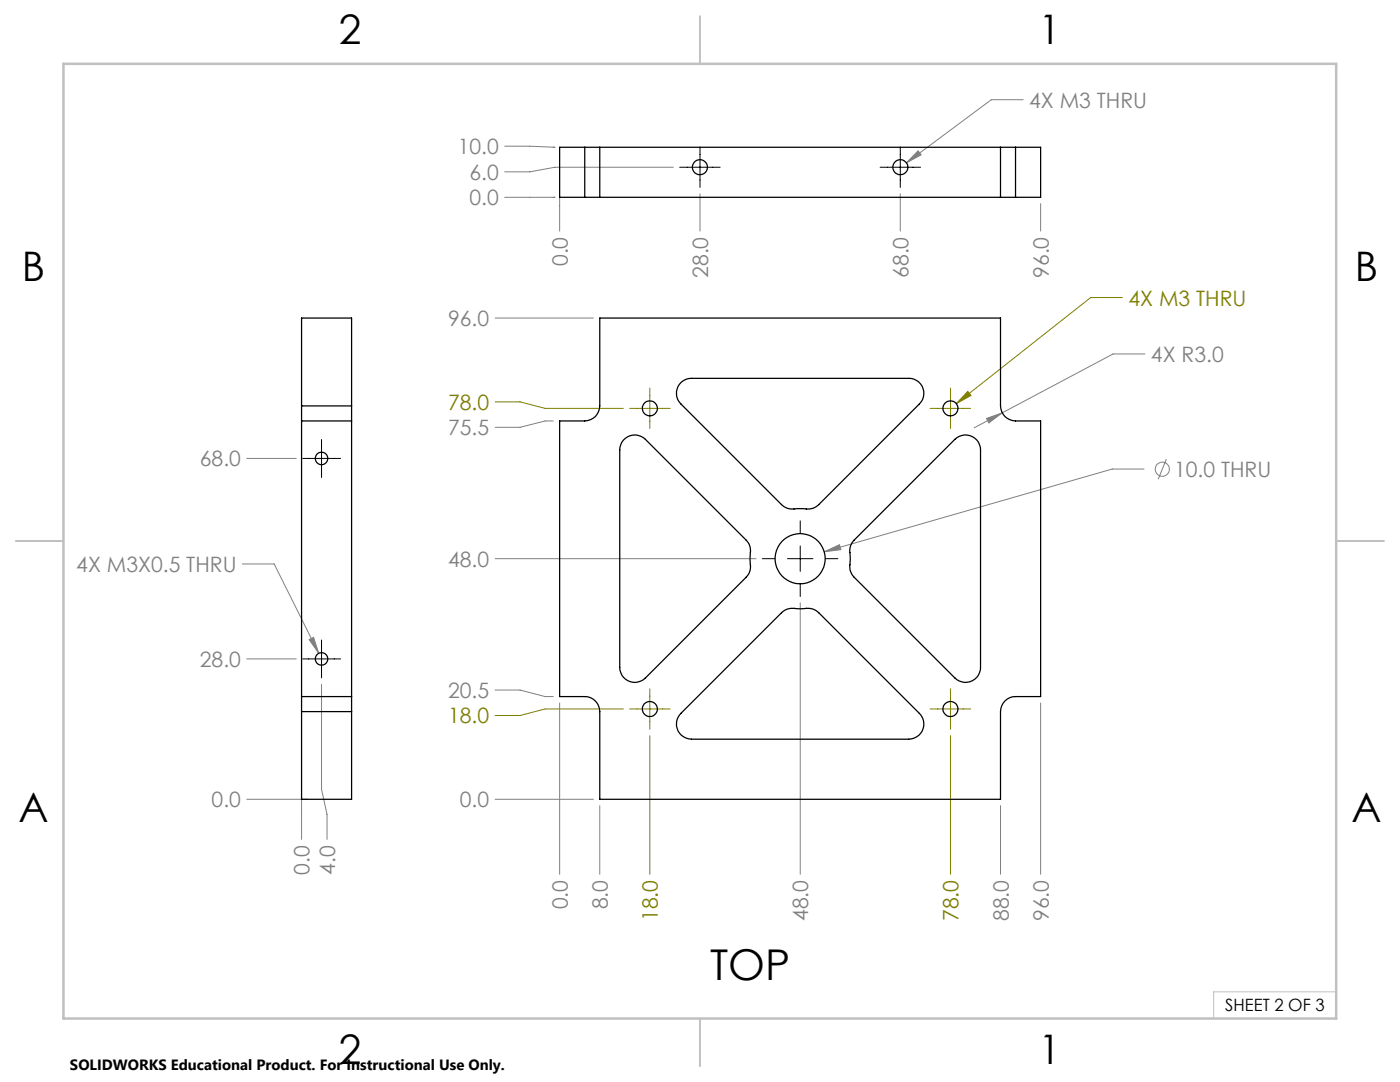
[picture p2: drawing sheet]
<svg xmlns="http://www.w3.org/2000/svg" width="279mm" height="216mm" viewBox="0 0 279 216" stroke-linecap="round" stroke-linejoin="round" font-family="sans-serif">
<g fill="none" stroke="#808080" stroke-width=".2">
<path d="M204.2 19.9h-6.4l-16.9 12.6M100.7 39.4h10M100.7 29.2h5l5 .2h-.3M111.7 39.4v6.7M134.4 33.4h-23.7l-5 .9h-5M139.7 38.7v7.4M179.7 38.7v7.4M183.2 30.1l.6 .8-2.9 1.6zM207.7 40.6v5.5M98.8 63.5h19.6M228.5 70.6h-6.4l-22.1 11.8M49.2 91.5h9.9"/>
<path d="M110.4 84h-1.6l-5 1.3h-5M196.9 83.5l3.1-1.1-2.7 2zM200 82.4l-5.6 3M228.3 93.6h-6.3l-57.5 16.5M232.8 91.6l-1.7 4M48.4 112.5h6.3l8.9 17.9M98.8 111.5h52.1M164.5 110.1l3-1.4 .3 1zM49.2 131.5h9.9M61.7 127.6l.9-.4 1 3.2zM64.2 136.5v21l1.1 5v5M98.8 137.7h5l5 1.3h1.6"/>
<path d="M159.7 120.3v54.1M49.2 159.5h12.2M60.2 159.5v8M98.8 159.5h19.6M111.7 140.3v34.1M207.7 140.3v34.1M119.7 160.8v13.6M199.7 160.8v13.6"/>
<circle cx="232" cy="93.6" r="1.4"/>
</g>
<g fill="none" stroke="#808000" stroke-width=".2">
<path d="M224 59.4h-6.3l-26.8 21.1M129.7 77.4v8.1M189.7 77.4v8.1M193.1 78.1l.7 .8-2.9 1.6zM98.8 80.2h5l5 1.3h15.6M125.7 81.5h8M185.6 81.5h8.1M129.7 137.4v8.1M189.7 137.4v8.1M124.4 141.5h-15.6l-5 1.3h-5M125.7 141.5h8M129.7 146.8v27.6"/>
<path d="M185.6 141.5h8.1M189.7 146.8v27.6"/>
</g>
<g fill="none" stroke="#000" stroke-width=".2">
<path d="M135.6 33.4h8.1M139.7 29.3v8.1M175.6 33.4h8.1M179.7 29.3v8.1M60.4 91.5h7.6M64.2 87.7v7.6M152.2 111.5h2.4M157.2 111.5h5M159.7 103.9v2.5M159.7 108.9v5.1M159.7 116.6v2.4M164.8 111.5h2.4"/>
<path d="M60.4 131.5h7.6M64.2 127.7v7.6"/>
</g>
<path d="M266.7 197.9h-24.5v5.3" fill="none" stroke="#c0c0c0" stroke-width=".2"/>
<path d="M139.7 3.2v9.5M3.1 107.9h9.6M266.7 107.9h9.5M139.7 203.2v9.6" fill="none" stroke="#c0c0c0" stroke-width=".25"/>
<path d="M12.7 12.7h254v190.5h-254z" fill="none" stroke="#c0c0c0" stroke-width=".5"/>
<path d="M193.1 78.1l.7 .8-2.9 1.6z" fill="#808000"/>
<path d="M164.5 110.1l3.3-.4-.3-1zM196.9 83.5l.4 .9 2.7-2zM183.2 30.1l-2.3 2.4 2.9-1.6zM61.7 127.6l1.9 2.8-1-3.2z" fill="#808080"/>
<g fill="none" stroke="#000" stroke-width=".25">
<path d="M116.7 39.4h3M116.7 29.4h3M116.7 29.4h-5v10h5M116.7 29.4v10M119.7 29.4v10M119.7 39.4h80M119.7 29.4h80M199.7 39.4h3M199.7 29.4h3M199.7 29.4v10M202.7 29.4h5v10h-5M202.7 29.4v10"/>
<path d="M119.7 63.5h80v17.5a3 3 0 0 0 3 3h5v55h-5a3 3 0 0 0-3 3v17.5h-80v-17.5a3 3 0 0 0-3-3h-5v-55h5a3 3 0 0 0 3-3zM136 76.2a2.96 2.96 0 0 1 2-.7h43.4a2.98 2.98 0 0 1 2.8 1.8 2.98 2.98 0 0 1-.7 3.3l-20.1 20.1a3.7 3.7 0 0 1-3.4 .8h-.6a3.7 3.7 0 0 1-3.4-.8l-20.1-20.1a3 3 0 0 1 .1-4.4zM60.2 81v3M60.2 84h10M60.2 81v-17.5h10v17.5M60.2 84v55M60.2 81h10M70.2 81v3M70.2 84v55M124.4 87.8a3 3 0 0 1 4.4-.1l20.1 20.1a3.5 3.5 0 0 1 .8 3.4v.6a3.7 3.7 0 0 1-.8 3.4l-20.1 20.1a3 3 0 0 1-3.3 .6 3 3 0 0 1-1.8-2.7v-43.4a3.3 3.3 0 0 1 .7-2zM170.5 107.8l20.1-20.1a3 3 0 0 1 3.2-.7 3 3 0 0 1 1.9 2.8v43.4a3 3 0 0 1-1.9 2.7 3 3 0 0 1-3.2-.6l-20.1-20.1a3.4 3.4 0 0 1-.8-3.4v-.6a3.7 3.7 0 0 1 .8-3.4zM60.2 139v3"/>
<path d="M60.2 139h10M70.2 139v3M60.2 142v17.5h10v-17.5M60.2 142h10M135.9 142.3l20.1-20a3.7 3.7 0 0 1 3.4-.8h.6a3.7 3.7 0 0 1 3.4 .8l20.1 20a3 3 0 0 1 .6 3.3 3 3 0 0 1-2.7 1.9h-43.4a3 3 0 0 1-2.8-1.9 3 3 0 0 1 .7-3.3z"/>
<circle cx="139.7" cy="33.4" r="1.51"/>
<circle cx="179.7" cy="33.4" r="1.51"/>
<circle cx="64.2" cy="91.5" r="1.24"/>
<circle cx="129.7" cy="81.5" r="1.5"/>
<circle cx="189.7" cy="81.5" r="1.49"/>
<circle cx="159.7" cy="111.5" r="5"/>
<circle cx="64.2" cy="131.5" r="1.24"/>
<circle cx="129.7" cy="141.5" r="1.51"/>
<circle cx="189.7" cy="141.5" r="1.5"/>
</g>
<text font-size="8.5" x="141.7" y="195.5">TOP</text>
<g font-size="8.1">
<text x="67.6" y="8.9">2</text>
<text x="207.3" y="8.9">1</text>
<text x="4.4" y="56.2">B</text>
<text x="270.4" y="56.2">B</text>
<text x="3.7" y="164.1">A</text>
<text x="269.7" y="164.1">A</text>
<text x="67.6" y="212.4">2</text>
<text x="207.3" y="212.4">1</text>
</g>
<g font-size="4.2" fill="#808080">
<text x="205.4" y="21.5">4X M3 THRU</text>
<text x="91.4" y="30.8">10.0</text>
<text x="93.7" y="35.9">6.0</text>
<text x="93.7" y="41">0.0</text>
<text x="113.3" y="53.1" transform="rotate(-90 113.3 53.1)">0.0</text>
<text x="141.3" y="55.5" transform="rotate(-90 141.3 55.5)">28.0</text>
<text x="181.3" y="55.5" transform="rotate(-90 181.3 55.5)">68.0</text>
<text x="209.3" y="55.5" transform="rotate(-90 209.3 55.5)">96.0</text>
<text x="89.4" y="65.1">96.0</text>
<text x="229.7" y="72.2">4X R3.0</text>
<text x="89.4" y="86.9">75.5</text>
<text x="39.9" y="93.1">68.0</text>
<text x="234.3" y="95.2">10.0 THRU</text>
<text x="89.4" y="113.1">48.0</text>
<text x="15.2" y="114.1">4X M3X0.5 THRU</text>
<text x="39.9" y="133.1">28.0</text>
<text x="89.4" y="139.3">20.5</text>
<text x="42.2" y="161.1">0.0</text>
<text x="91.8" y="161.1">0.0</text>
<text x="61.8" y="174.5" transform="rotate(-90 61.8 174.5)">0.0</text>
<text x="66.9" y="174.5" transform="rotate(-90 66.9 174.5)">4.0</text>
<text x="113.3" y="181.5" transform="rotate(-90 113.3 181.5)">0.0</text>
<text x="121.3" y="181.5" transform="rotate(-90 121.3 181.5)">8.0</text>
<text x="161.3" y="183.8" transform="rotate(-90 161.3 183.8)">48.0</text>
<text x="201.3" y="183.8" transform="rotate(-90 201.3 183.8)">88.0</text>
<text x="209.3" y="183.8" transform="rotate(-90 209.3 183.8)">96.0</text>
</g>
<g font-size="4.2" fill="#808000">
<text x="225.2" y="61">4X M3 THRU</text>
<text x="89.4" y="81.8">78.0</text>
<text x="89.4" y="144.4">18.0</text>
<text x="131.3" y="183.8" transform="rotate(-90 131.3 183.8)">18.0</text>
<text x="191.3" y="183.8" transform="rotate(-90 191.3 183.8)">78.0</text>
</g>
<text font-size="3.4" x="244.5" y="201.7">SHEET 2 OF 3</text>
<text font-size="3" x="14" y="213.5">SOLIDWORKS Educational Product. For Instructional Use Only.</text>
</svg>
